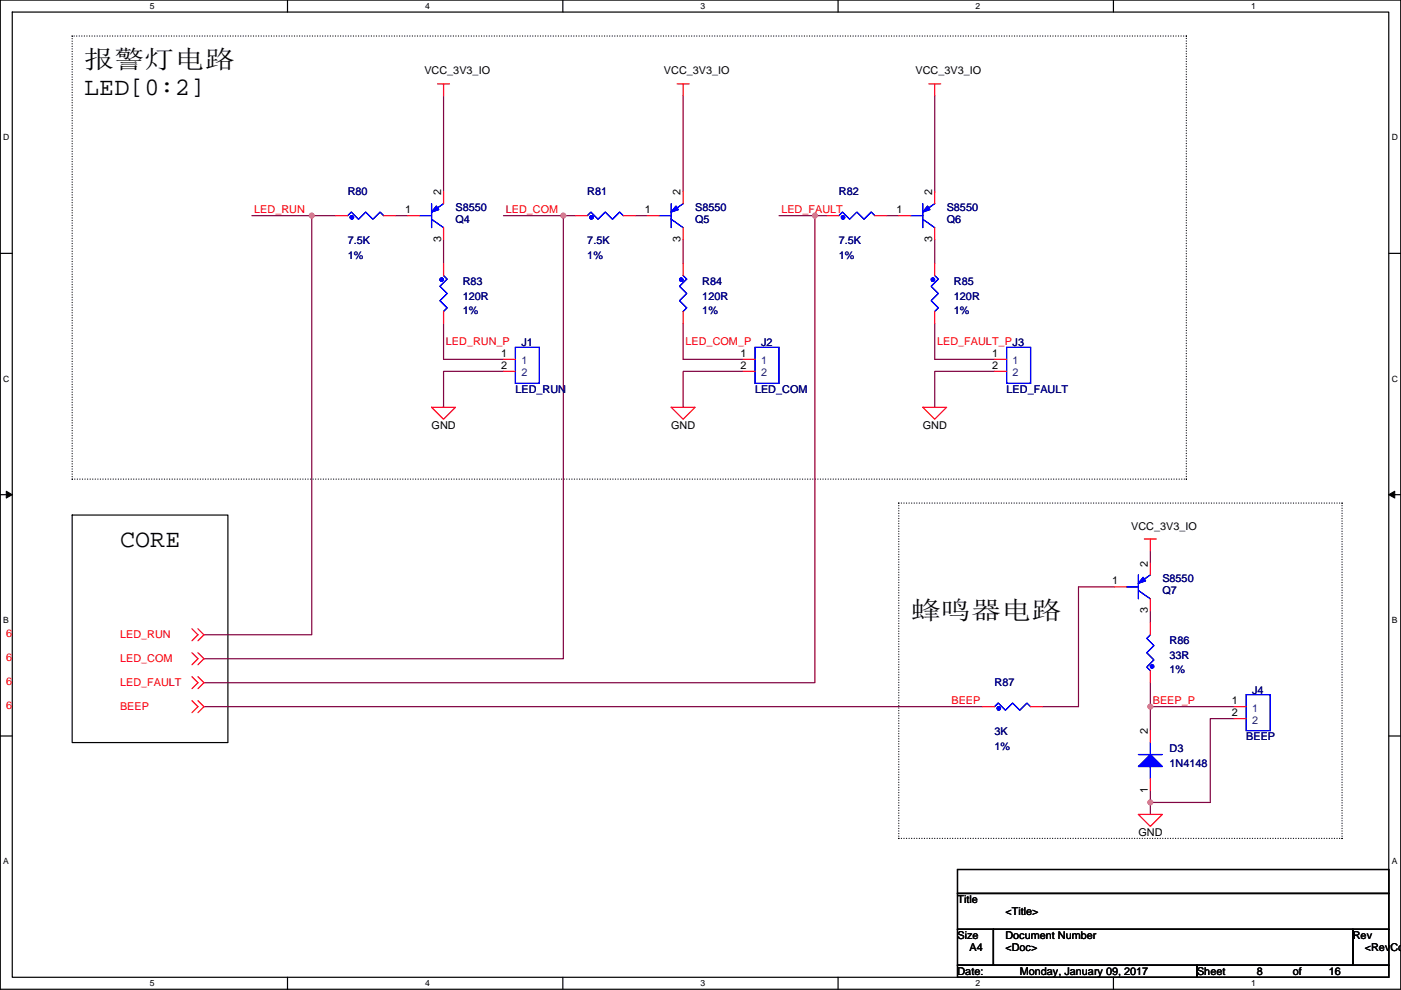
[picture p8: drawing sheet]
<svg xmlns="http://www.w3.org/2000/svg" width="297mm" height="210mm" viewBox="0 0 297 210" stroke-linecap="round" stroke-linejoin="round" font-family="sans-serif">
<path d="M.1 0h296.9v209.8h-296.9zM2.6 2.6h291.8v204.7h-291.8z" fill="none" stroke="#000" stroke-width=".25"/>
<g fill="#fff">
<path d="M31.8 .3h1v2h-1z"/>
<path d="M31.8 207.5h1v2.1h-1z"/>
</g>
<path d="M61 0v2.6M61 207.3v2.5" fill="none" stroke="#000" stroke-width=".25"/>
<g fill="#fff">
<path d="M90.1 .3h1v2h-1z"/>
<path d="M90.1 207.5h1v2.1h-1z"/>
</g>
<path d="M119.3 0v2.6M119.3 207.3v2.5" fill="none" stroke="#000" stroke-width=".25"/>
<g fill="#fff">
<path d="M148.5 .3h1v2h-1z"/>
<path d="M148.5 207.5h1v2.1h-1z"/>
</g>
<path d="M177.7 0v2.6M177.7 207.3v2.5" fill="none" stroke="#000" stroke-width=".25"/>
<g fill="#fff">
<path d="M206.9 .3h1v2h-1z"/>
<path d="M206.9 207.5h1v2.1h-1z"/>
</g>
<path d="M236.1 0v2.6M236.1 207.3v2.5" fill="none" stroke="#000" stroke-width=".25"/>
<g fill="#fff">
<path d="M265.2 .3h1v2h-1z"/>
<path d="M265.2 207.5h1v2.1h-1z"/>
<path d="M.7 28.2h1.3v2h-1.3z"/>
<path d="M295.1 28.2h1.3v2h-1.3z"/>
<path d="M.7 79.3h1.3v2.1h-1.3z"/>
<path d="M295.1 79.3h1.3v2.1h-1.3z"/>
</g>
<path d="M.1 53.7h2.5M294.4 53.7h2.6" fill="none" stroke="#000" stroke-width=".25"/>
<g fill="#fff">
<path d="M.7 130.5h1.2v2h-1.2z"/>
<path d="M295.1 130.5h1.2v2h-1.2z"/>
</g>
<path d="M.1 104.9h2.5M294.4 104.9h2.6" fill="none" stroke="#000" stroke-width=".25"/>
<path d="M1.3 104.2l1.3 .7-1.3 .7zM294.4 104.9l1.3-.7v1.4z" fill="#000" stroke="#000" stroke-width=".21"/>
<g fill="#fff">
<path d="M.7 181.7h1.2v2h-1.2z"/>
<path d="M295.1 181.7h1.2v2h-1.2z"/>
</g>
<path d="M15.3 109.2h33v48.3h-33zM.1 156.1h2.5M294.4 156.1h2.6M203 184.4h91.4v5.1h-91.4zM203 189.5h91.4v7.6h-91.4zM203 197.1h7.6v7.6h-7.6zM210.6 197.1h76.2v7.6h-76.2zM286.8 197.1h7.6v7.6h-7.6zM203 204.7h50.8v2.6h-50.8zM253.8 204.7h40.6v2.6h-40.6z" fill="none" stroke="#000" stroke-width=".25"/>
<g fill="none" stroke="#000" stroke-width=".25" stroke-dasharray="0 .5">
<path d="M15.3 7.6h.1M15.3 7.6v94M251.5 7.6h.1M251.5 7.6h-236.2M15.3 101.6h236.2M15.3 101.6h.1M190.6 106.7h93.9M190.6 106.7v71.1M251.5 101.6h.1M251.5 101.6v-94M284.5 106.7h.1M284.5 106.7v71.1"/>
<path d="M190.6 177.8h93.9M190.6 177.8h.1M284.5 177.8h.1"/>
</g>
<g fill="none" stroke="#800040" stroke-width=".25">
<path d="M94 20.3v20.4M144.8 20.3v20.4M198.2 20.3v20.4M53.4 45.7h12.7M66.1 45.7h5.1M66.1 45.7v88.9h-22.9M83.9 45.7h2.5M94 50.8v5.1M106.7 45.7h12.7M119.4 45.7h2.6M119.4 45.7v94h-76.2M134.7 45.7h2.5"/>
<path d="M144.8 50.8v5.1M165.2 45.7h7.6M172.8 45.7h2.5M172.8 45.7v99.1h-129.6M188 45.7h2.6M198.2 50.8v5.1M94 68.6v7.6h12.7M106.7 78.8h-12.7v7.6M144.8 68.6v7.6h12.7M157.5 78.8h-12.7v7.6M198.2 68.6v7.6h12.7M210.9 78.8h-12.7v7.6"/>
<path d="M243.9 116.9v2.5M236.3 124.5h-7.6v25.4h-7.7M243.9 129.6v2.5M43.2 149.9h165.1M243.9 144.8v5.1M261.7 152.4h-5.1v17.8h-12.7M261.7 149.9h-17.8v5.1M243.9 170.2v2.5M243.9 167.7v2.5"/>
</g>
<g fill="#f0f" stroke="#f0f" stroke-width=".25">
<circle cx="66.1" cy="45.7" r=".5"/>
<circle cx="119.4" cy="45.7" r=".5"/>
<circle cx="172.8" cy="45.7" r=".5"/>
<circle cx="243.9" cy="170.2" r=".5"/>
<circle cx="243.9" cy="149.9" r=".5"/>
</g>
<g fill="none" stroke="#f00" stroke-width=".25">
<path d="M92.8 17.8h2.5M94 17.8v2.5M143.6 17.8h2.5M144.8 17.8v2.5M196.9 17.8h2.6M198.2 17.8v2.5M71.2 45.7h2.5M81.3 45.7h2.6M86.4 45.7h2.6M94 55.9v2.5M94 40.7v2.5M94 48.3v2.5"/>
<path d="M122 45.7h2.5M132.1 45.7h2.6M137.2 45.7h2.6M144.8 55.9v2.5M144.8 40.7v2.5M144.8 48.3v2.5M175.3 45.7h2.6M185.5 45.7h2.5M190.6 45.7h2.5M198.2 40.7v2.5M198.2 48.3v2.5M198.2 55.9v2.5"/>
<path d="M94 66.1v2.5M106.7 76.2h2.6M106.7 78.8h2.6M144.8 66.1v2.5M157.5 76.2h2.6M157.5 78.8h2.6M198.2 66.1v2.5M210.9 76.2h2.5M210.9 78.8h2.5M91.5 86.4h5.1l-2.6 2.5zM142.3 86.4h5.1l-2.6 2.5zM195.6 86.4h5.1l-2.5 2.5z"/>
<path d="M242.6 114.3h2.6M243.9 114.3v2.6M243.9 119.4v2.5M40.7 133.4l1.3 1.2-1.3 1.3M40.7 138.5l1.3 1.2-1.3 1.3M42 133.4l1.2 1.2-1.2 1.3M42 138.5l1.2 1.2-1.2 1.3M236.3 124.5h2.5M243.9 127v2.6M243.9 132.1v2.5M40.7 143.5l1.3 1.3-1.3 1.3M40.7 148.6l1.3 1.3-1.3 1.3"/>
<path d="M42 143.5l1.2 1.3-1.2 1.3M42 148.6l1.2 1.3-1.2 1.3M208.3 149.9h2.6M218.5 149.9h2.5M243.9 142.3v2.5M243.9 155v2.5M261.7 149.9h2.5M261.7 152.4h2.5M241.4 172.7h5l-2.5 2.6zM243.9 165.1v2.6"/>
</g>
<g fill="none" stroke="#00f" stroke-width=".25">
<path d="M73.7 45.7l.8-.7 1.5 1.5 1.5-1.5 1.6 1.5 1.5-1.5 .7 .7M89 45.7h2.5M91.5 43.2v5.1M91.5 46.5l2.5 1.8M94 58.4l.8 .8-1.5 1.5 1.5 1.6-1.5 1.5 1.5 1.5-.8 .8M94 43.2l-2.5 1.8M124.5 45.7l.8-.7 1.5 1.5 1.5-1.5 1.6 1.5 1.5-1.5 .7 .7M139.8 45.7h2.5M142.3 43.2v5.1M142.3 46.5l2.5 1.8M144.8 58.4l.8 .8-1.5 1.5 1.5 1.6-1.5 1.5 1.5 1.5-.8 .8M144.8 43.2l-2.5 1.8"/>
<path d="M177.9 45.7l.7-.7 1.5 1.5 1.6-1.5 1.5 1.5 1.5-1.5 .8 .7M193.1 45.7h2.5M195.6 43.2v5.1M195.6 46.5l2.6 1.8M198.2 43.2l-2.6 1.8M198.2 58.4l.7 .8-1.5 1.5 1.5 1.6-1.5 1.5 1.5 1.5-.7 .8M109.3 73.7h5.1v7.6h-5.1zM160.1 73.7h5.1v7.6h-5.1zM213.4 73.7h5.1v7.6h-5.1zM238.8 124.5h2.6M241.4 121.9v5.1M241.4 125.2l2.5 1.8"/>
<path d="M243.9 121.9l-2.5 1.8M243.9 134.6l-.8 .8 1.6 1.5-1.6 1.6 1.6 1.5-1.6 1.5 .8 .8M210.9 149.9l.7-.8 1.6 1.5 1.5-1.5 1.5 1.5 1.5-1.5 .8 .8M243.9 157.5v2.5M264.2 147.3h5.1v7.7h-5.1zM241.4 160h5M243.9 162.6v2.5"/>
</g>
<g fill="#00f" stroke="#00f" stroke-width=".25">
<path d="M242.4 122.4l.5 .8-1.5 .5z" fill-rule="evenodd"/>
<path d="M242.4 122.4l.5 .8-1.5 .5z" fill-rule="evenodd"/>
<path d="M196.7 43.7l.5 .8-1.6 .5z" fill-rule="evenodd"/>
<path d="M196.7 43.7l.5 .8-1.6 .5z" fill-rule="evenodd"/>
<path d="M243.9 160l2.5 2.6h-5z" fill-rule="evenodd"/>
<path d="M243.9 160l2.5 2.6h-5z" fill-rule="evenodd"/>
<path d="M92.5 43.7l.5 .8-1.5 .5z" fill-rule="evenodd"/>
<path d="M92.5 43.7l.5 .8-1.5 .5z" fill-rule="evenodd"/>
<path d="M143.3 43.7l.5 .8-1.5 .5z" fill-rule="evenodd"/>
<path d="M143.3 43.7l.5 .8-1.5 .5z" fill-rule="evenodd"/>
<circle cx="211.8" cy="150.2" r=".38"/>
<circle cx="244.3" cy="141.4" r=".38"/>
<circle cx="93.6" cy="59.3" r=".38"/>
<circle cx="125.4" cy="46.1" r=".38"/>
<circle cx="144.4" cy="59.3" r=".38"/>
<circle cx="178.7" cy="46.1" r=".38"/>
<circle cx="197.8" cy="59.3" r=".38"/>
<circle cx="74.6" cy="46.1" r=".38"/>
</g>
<g font-size="5.3">
<text x="17.8" y="14.4">报警灯电路</text>
<text x="17.8" y="20.2">LED[0:2]</text>
<text x="25.5" y="116">CORE</text>
<text x="193.1" y="131.3">蜂鸣器电路</text>
</g>
<g font-size="2.3">
<text x="90" y="15.8">VCC_3V3_IO</text>
<text x="140.8" y="15.8">VCC_3V3_IO</text>
<text x="194.1" y="15.8">VCC_3V3_IO</text>
<text x="93.5" y="41.4" transform="rotate(-90 93.5 41.4)">2</text>
<text x="144.3" y="41.4" transform="rotate(-90 144.3 41.4)">2</text>
<text x="197.7" y="41.4" transform="rotate(-90 197.7 41.4)">2</text>
<text x="85.9" y="45.2">1</text>
<text x="136.7" y="45.2">1</text>
<text x="190.1" y="45.2">1</text>
<text x="93.5" y="51.4" transform="rotate(-90 93.5 51.4)">3</text>
<text x="144.3" y="51.4" transform="rotate(-90 144.3 51.4)">3</text>
<text x="197.7" y="51.4" transform="rotate(-90 197.7 51.4)">3</text>
<text x="106.2" y="75.7">1</text>
<text x="157" y="75.7">1</text>
<text x="210.4" y="75.7">1</text>
<text x="106.2" y="78.2">2</text>
<text x="157" y="78.2">2</text>
<text x="210.4" y="78.2">2</text>
<text x="91.5" y="91">GND</text>
<text x="142.3" y="91">GND</text>
<text x="195.6" y="91">GND</text>
<text x="239.8" y="112.3">VCC_3V3_IO</text>
<text x="235.8" y="124">1</text>
<text x="243.4" y="120.2" transform="rotate(-90 243.4 120.2)">2</text>
<text x="243.4" y="130.1" transform="rotate(-90 243.4 130.1)">3</text>
<text x="261.2" y="149.4">1</text>
<text x="243.4" y="155.7" transform="rotate(-90 243.4 155.7)">2</text>
<text x="261.2" y="151.9">2</text>
<text x="243.4" y="168.2" transform="rotate(-90 243.4 168.2)">1</text>
<text x="241.4" y="177.3">GND</text>
<text x="203" y="191.6">Title</text>
<text x="213.2" y="194.1">&lt;Title&gt;</text>
<text x="203" y="199.2">Size</text>
<text x="205.5" y="201.7">A4</text>
<text x="213.2" y="199.2">Document Number</text>
<text x="213.2" y="201.7">&lt;Doc&gt;</text>
<text x="286.8" y="199.2">Rev</text>
<text x="289.4" y="201.7">&lt;RevCo</text>
<text x="203" y="206.8">Date:</text>
<text x="216.2" y="206.8">Monday, January 09, 2017</text>
<text x="253.8" y="206.8">Sheet</text>
<text x="266.5" y="206.8">8</text>
<text x="274.1" y="206.8">of</text>
<text x="281.7" y="206.8">16</text>
</g>
<g font-size="2.3" fill="#000080">
<text x="73.7" y="41.4">R80</text>
<text x="124.5" y="41.4">R81</text>
<text x="177.9" y="41.4">R82</text>
<text x="96.6" y="47.3">Q4</text>
<text x="96.6" y="44.7">S8550</text>
<text x="147.4" y="47.3">Q5</text>
<text x="147.4" y="44.7">S8550</text>
<text x="200.7" y="47.3">Q6</text>
<text x="200.7" y="44.7">S8550</text>
<text x="73.7" y="51.9">7.5K</text>
<text x="124.5" y="51.9">7.5K</text>
<text x="177.9" y="51.9">7.5K</text>
<text x="73.7" y="54.9">1%</text>
<text x="124.5" y="54.9">1%</text>
<text x="177.9" y="54.9">1%</text>
<text x="98.1" y="60.5">R83</text>
<text x="98.1" y="63.5">120R</text>
<text x="148.9" y="60.5">R84</text>
<text x="148.9" y="63.5">120R</text>
<text x="202.2" y="60.5">R85</text>
<text x="202.2" y="63.5">120R</text>
<text x="98.1" y="66.6">1%</text>
<text x="148.9" y="66.6">1%</text>
<text x="202.2" y="66.6">1%</text>
<text x="110.6" y="73.4">J1</text>
<text x="161.4" y="73.4">J2</text>
<text x="109.3" y="83.4">LED_RUN</text>
<text x="160.1" y="83.4">LED_COM</text>
<text x="213.4" y="83.4">LED_FAULT</text>
<text x="246.4" y="123.5">S8550</text>
<text x="246.4" y="126">Q7</text>
<text x="248" y="136.7">R86</text>
<text x="248" y="139.7">33R</text>
<text x="248" y="142.8">1%</text>
<text x="210.9" y="145.6">R87</text>
<text x="265.5" y="147.1">J4</text>
<text x="210.9" y="156">3K</text>
<text x="210.9" y="159">1%</text>
<text x="248" y="159.6">D3</text>
<text x="264.2" y="157">BEEP</text>
<text x="248" y="162.6">1N4148</text>
</g>
<g font-size="2.3" fill="#f00">
<text x="53.9" y="45.2">LED_RUN</text>
<text x="107.2" y="45.2">LED_COM</text>
<text x="165.7" y="45.2">LED_FAULT</text>
<text x="94.5" y="73.2">LED_RUN_P</text>
<text x="145.3" y="73.2">LED_COM_P</text>
<text x="198.7" y="73.2">LED_FAULT_PJ3</text>
<text x="1.3" y="135.2">6</text>
<text x="25.5" y="135.4">LED_RUN</text>
<text x="1.3" y="140.3">6</text>
<text x="25.5" y="140.5">LED_COM</text>
<text x="1.3" y="145.3">6</text>
<text x="25.5" y="145.6">LED_FAULT</text>
<text x="201.7" y="149.4">BEEP</text>
<text x="244.4" y="149.4">BEEP_P</text>
<text x="1.3" y="150.4">6</text>
<text x="25.5" y="150.7">BEEP</text>
</g>
<g font-size="2.3" fill="#004080">
<text x="110.6" y="77.3">1</text>
<text x="161.4" y="77.3">1</text>
<text x="214.7" y="77.3">1</text>
<text x="110.6" y="79.8">2</text>
<text x="161.4" y="79.8">2</text>
<text x="214.7" y="79.8">2</text>
<text x="265.5" y="150.9">1</text>
<text x="265.5" y="153.5">2</text>
</g>
<g font-size="1.8">
<text x="31.8" y="1.9">5</text>
<text x="90.1" y="1.9">4</text>
<text x="148.5" y="1.9">3</text>
<text x="206.9" y="1.9">2</text>
<text x="265.2" y="1.9">1</text>
<text x=".7" y="29.8">D</text>
<text x="295.1" y="29.8">D</text>
<text x=".7" y="81">C</text>
<text x="295.1" y="81">C</text>
<text x=".7" y="132.1">B</text>
<text x="295.1" y="132.1">B</text>
<text x=".7" y="183.3">A</text>
<text x="295.1" y="183.3">A</text>
<text x="31.8" y="209.2">5</text>
<text x="90.1" y="209.2">4</text>
<text x="148.5" y="209.2">3</text>
<text x="206.9" y="209.2">2</text>
<text x="265.2" y="209.2">1</text>
</g>
</svg>
